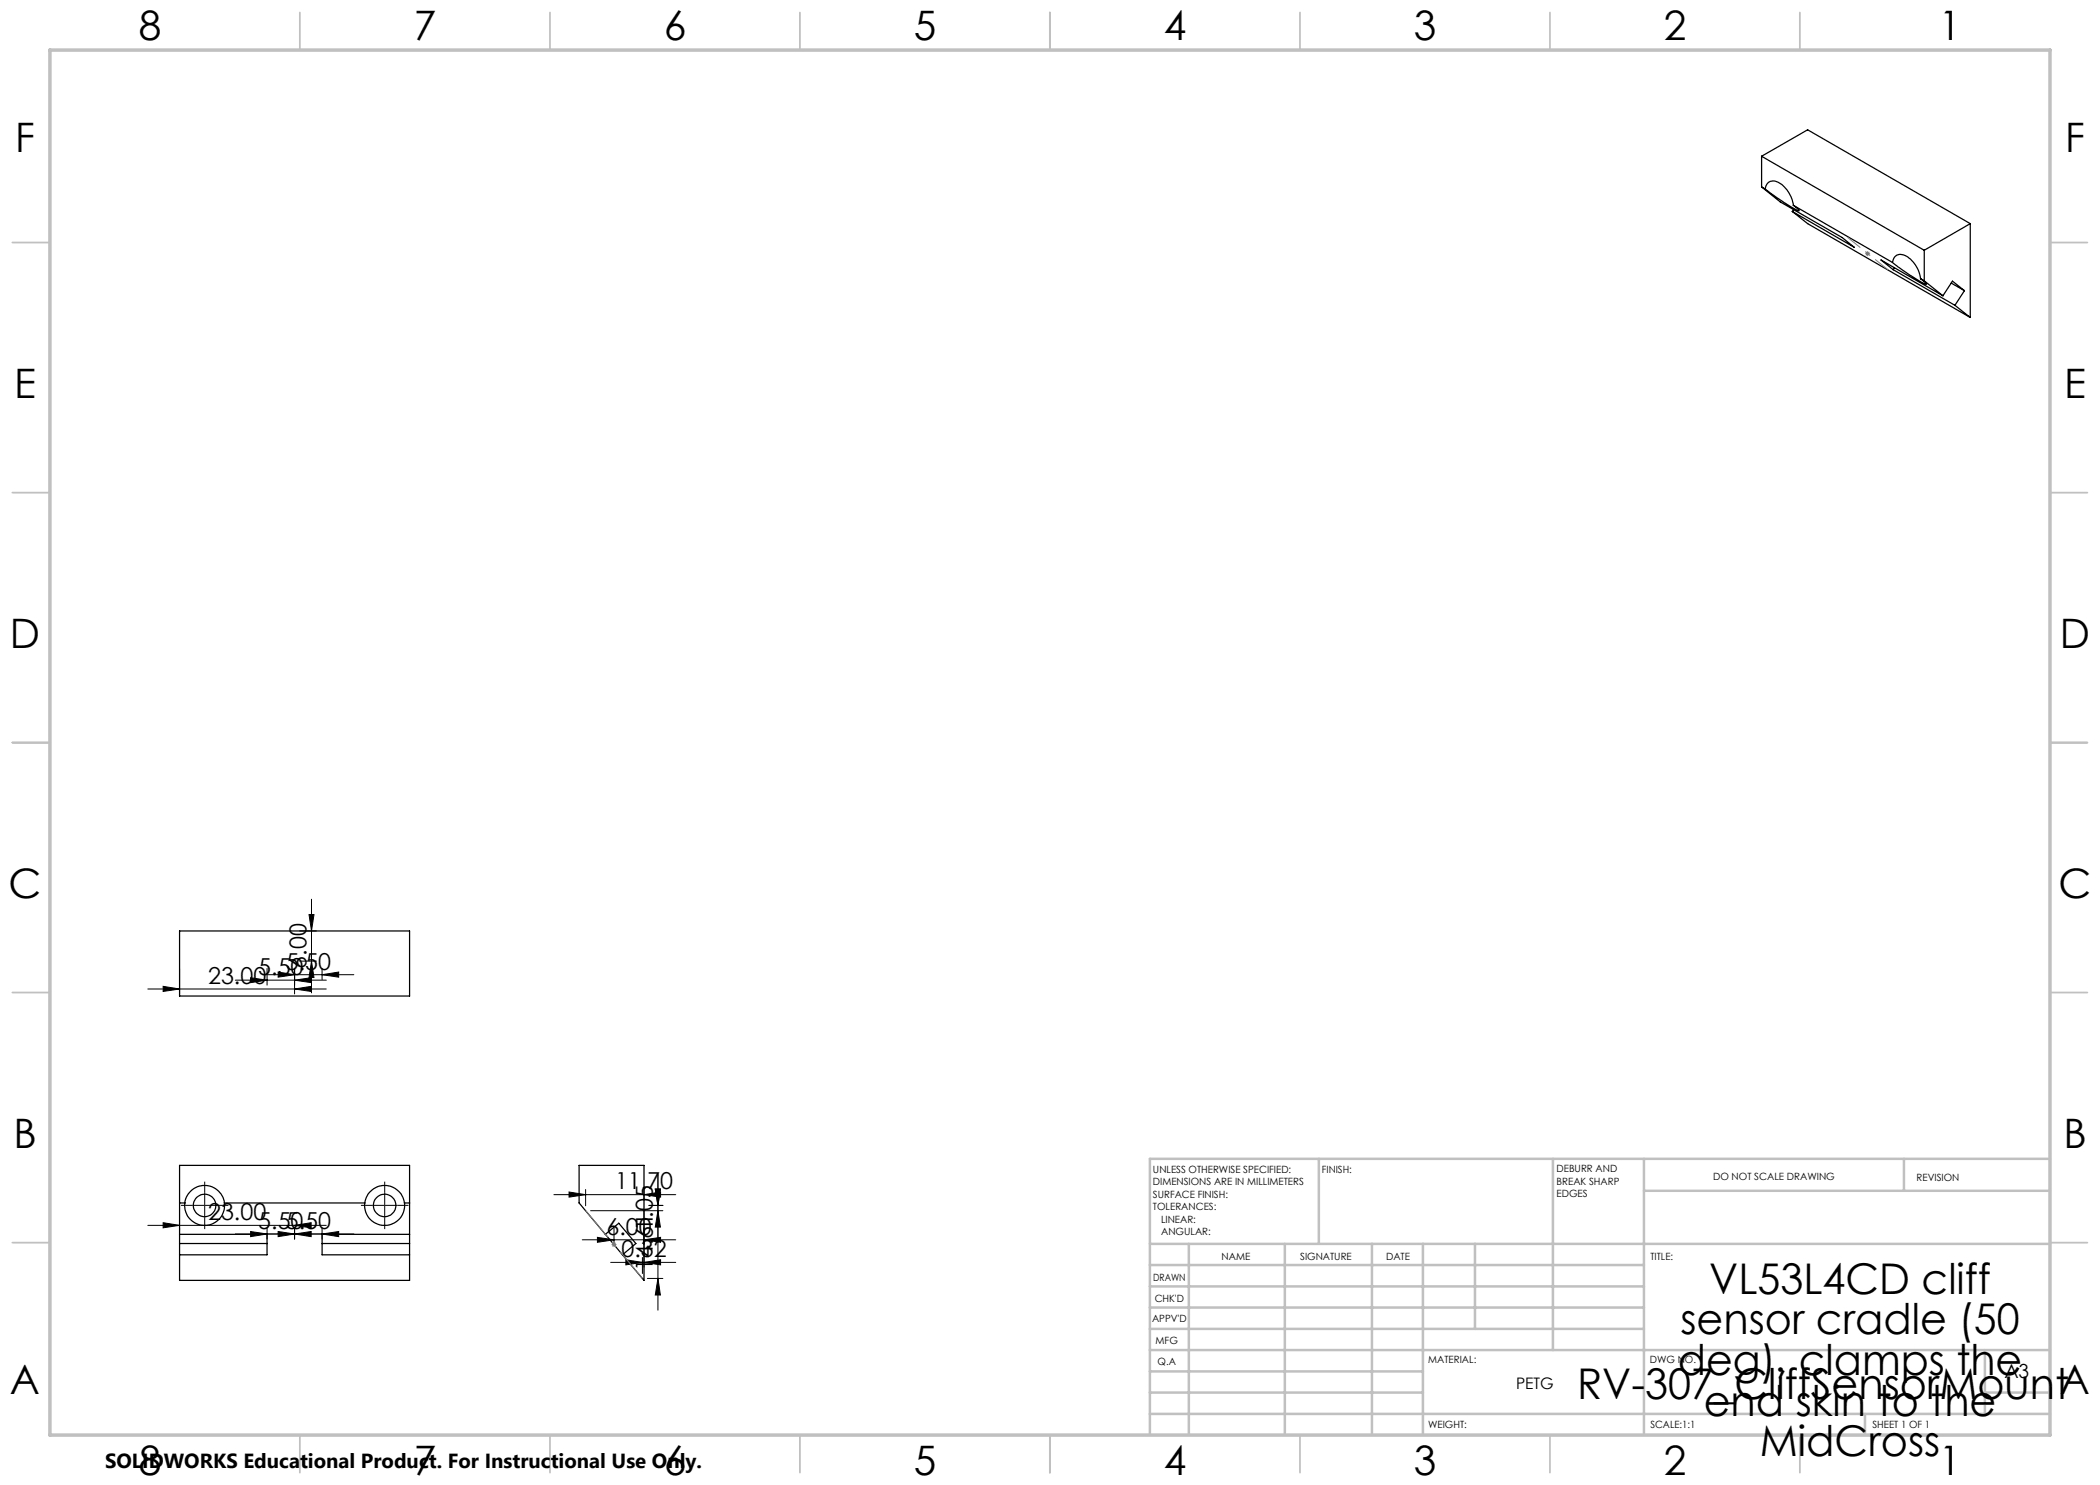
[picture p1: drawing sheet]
<svg xmlns="http://www.w3.org/2000/svg" width="420mm" height="297mm" viewBox="0 0 420 297" stroke-linecap="round" stroke-linejoin="round" font-family="sans-serif">
<g fill="none" stroke="#000" stroke-width=".25">
<path d="M352.3 37.4l.8 .4M352.3 31.3v6.1M352.3 31.3l32.5 18.8M352.3 31.3l9.2-5.3 32.6 18.7M352.3 37.4l3.8 3 12.3 7.1 2.4 2-12.3-7.2M353.1 37.8a1.66 1.66 0 0 1 .9-1.5 1.66 1.66 0 0 1 1.8 .3 6.4 6.4 0 0 1 2.9 4.5M353.1 37.8l3.7 2.7 2.5 1.5 .5 .2-1.1-1.1M358.5 42.3l3 2.4 32.6 18.8M358.7 41.1l19.8 11.4M358.7 41.9l-.2 .4M378.5 52.5a1.69 1.69 0 0 1 1-1.5 1.69 1.69 0 0 1 1.8 .3 6.2 6.2 0 0 1 2.8 4.4M378.5 52.5l3.8 2.7a8.3 8.3 0 0 0 3 1.6l-1.2-1.1"/>
<path d="M378.6 53.9l-2.4-1.9 12.4 7.2M378.6 53.9l12.4 7.2M378.9 53.5l-.3 .4M384.1 55.7l.7 .5M384.8 50.1v6.1M384.8 56.2l3.8 3M390.2 56.6l2.7 1.5M392.9 58.1l-2.4-1.9-1.9 3M392.9 58.1l-1.9 3M394.1 44.7l-9.3 5.4M394.1 44.7v18.8M391 61.1l3.1 2.4"/>
<path d="M35.9 186.2h46v13h-46zM35.9 233.1h46v23h-46zM35.9 240.6h1.1M35.9 246.9h17.5v4.1h-17.5M35.9 248.7h17.5M37 240.6a4 4 0 0 0 3.9 4.5 4 4 0 0 0 4-4.5M37 240.6a4 4 0 0 1 3.9-3.5 4 4 0 0 1 4 3.5M44.9 240.6h28.1M64.4 248.7h17.5M73 240.6a4 4 0 0 0 3.9 4.5 4 4 0 0 0 4-4.5M73 240.6a4 4 0 0 1 3.9-3.5 4 4 0 0 1 4 3.5M80.9 240.6h1"/>
<path d="M81.9 246.9h-17.5v4.1h17.5M121.1 246.9l-5.3-6.3v-7.5h13v23l-4.3-5.1M121.1 246.9l2.7-2.3 3.4 4.1-2.7 2.3M121.1 246.9l3.4 4.1"/>
<circle cx="40.9" cy="241.1" r="2.24"/>
<circle cx="76.9" cy="241.1" r="2.24"/>
</g>
<g fill="none" stroke="#000" stroke-width=".2">
<path d="M62.3 179.8v18.8M29.6 197.8h35.7M32.6 197.3l3.3 .5-3.3 .5zM35.9 193.7v5.1M47.1 196h18.2M50.1 195.5l3.3 .5-3.3 .5zM52.6 194.9h18.2M53.4 193.7v3.3M55.6 194.4l3.3 .5-3.3 .5zM58.9 197.8l3.3-.5v1zM58.9 196l3.3-.5v1zM58.9 193.7v5.1"/>
<path d="M59.9 192.2h3.4M59.9 186.2h3.4M61.8 182.9h1l-.5 3.3zM62.3 192.2l.5 3.3h-1zM64.4 194.9l3.3-.5v1zM64.4 193.7v2.2M110.8 238.9h24.3M113.8 238.4l3.3 .5-3.3 .5zM117.1 237.9v3.3M128.8 238.9l3.3-.5v1zM128.8 237.9v2.2M131.1 237.8h1l-.5 3.3z"/>
<path d="M131.6 234.7v27.3M29.6 245.1h35.7M32.6 244.5l3.3 .6-3.3 .5zM35.9 245.6v.5M47.1 246.8h23.7M50.1 246.3l3.3 .5-3.3 .5zM53.4 245.6v2.2M55.6 246.3l3.3 .5-3.3 .5zM58.9 245.1l3.3-.6v1.1zM58.9 246.8l3.3-.5v1zM58.9 245.6v2.2M64.4 246.8l3.3-.5v1z"/>
<path d="M64.4 245.6v2.2M116.5 248h18.6M118.1 242.1h14.5M119.5 247.5l3.3 .5-3.3 .5zM122.1 252.5h13M122.8 245.6v3.4M125.2 252l3.3 .5-3.3 .5zM128.5 251.5v3.2M128.8 248l3.3-.5v1zM128.8 252.5l3.3-.5v1zM128.8 242.1v11.4M129.5 255.7h3.1"/>
<path d="M129.8 241.1h2.8M131.6 255.7l.5 3.3h-1zM131.6 242.1l.5 3.3h-1z"/>
</g>
<g fill="none" stroke="#c0c0c0" stroke-width=".35">
<path d="M60 2.5v7.5M110 2.5v7.5M160 2.5v7.5M210 2.5v7.5M260 2.5v7.5M310 2.5v7.5M360 2.5v7.5M2.5 48.5h7.5M410 48.5h7.5M2.5 98.5h7.5M410 98.5h7.5M2.5 148.5h7.5"/>
<path d="M410 148.5h7.5M2.5 198.5h7.5M410 198.5h7.5M2.5 248.5h7.5M410 248.5h7.5M60 287v7.5M110 287v7.5M160 287v7.5M210 287v7.5M260 287v7.5M310 287v7.5M360 287v7.5"/>
</g>
<g fill="none" stroke="#c0c0c0" stroke-width=".5">
<path d="M263.8 231.8v17M310.6 231.8v38.2M328.8 231.8v55.2M328.8 238.2h81.2M380.8 231.8v6.4M410 231.8h-180v55.2M230 248.8h180M230 257.3h98.8M230 253h98.8M237.8 248.8v38.2M257 248.8v38.2M274.4 248.8v38.2"/>
<path d="M284.6 248.8v38.2M295 248.8v17M230 265.8h98.8M230 261.5h98.8M230 278.5h54.6M230 274.3h54.6M230 270h180M397 278.5h13M397 270v12.8M230 282.8h180M373 282.8v4.2"/>
</g>
<path d="M10 10h400v277h-400z" fill="none" stroke="#c0c0c0" stroke-width=".7"/>
<g fill="#000">
<path d="M32.6 197.3l3.3 .5-3.3 .5zM50.1 195.5l3.3 .5-3.3 .5zM58.9 197.8l3.3-.5v1zM55.6 194.4l3.3 .5-3.3 .5zM58.9 196l3.3-.5v1zM62.3 192.2l.5 3.3h-1zM61.8 182.9h1l-.5 3.3zM64.4 194.9l3.3-.5v1zM113.8 238.4l3.3 .5-3.3 .5zM128.8 238.9l3.3-.5v1zM32.6 244.5l3.3 .6-3.3 .5zM50.1 246.3l3.3 .5-3.3 .5z"/>
<path d="M58.9 245.1l3.3-.6v1.1zM55.6 246.3l3.3 .5-3.3 .5zM58.9 246.8l3.3-.5v1zM64.4 246.8l3.3-.5v1zM119.5 247.5l3.3 .5-3.3 .5zM125.2 252l3.3 .5-3.3 .5zM128.8 248l3.3-.5v1zM128.8 252.5l3.3-.5v1zM131.1 237.8h1l-.5 3.3zM131.6 255.7l.5 3.3h-1zM131.6 242.1l.5 3.3h-1z"/>
</g>
<g fill="none" stroke="#000" stroke-width=".2" stroke-dasharray="15.2 1.3 1.3 1.3" stroke-linecap="butt">
<path d="M40.9 238.6v-2.3M76.9 238.6v-2.3M38.4 241.1h-2.2M40.9 241.1v-2.5M40.9 241.1h-2.5M40.9 241.1v2.5M40.9 241.1h2.5M40.9 243.6v2.2M43.4 241.1h2.3M74.4 241.1h-2.2M76.9 241.1v-2.5M76.9 241.1h-2.5"/>
<path d="M76.9 241.1v2.5M76.9 241.1h2.5M76.9 243.6v2.2M79.4 241.1h2.3"/>
</g>
<path d="M373 50.7h1M373.2 50.4l.7 .7M373.5 50.2v1M373.9 50.4l-.7 .7M122.3 248.9h1M122.4 248.6l.8 .7M122.8 248.4v1M123.2 248.6l-.8 .7" fill="none" stroke="#808080" stroke-width=".2"/>
<path d="M128.5 255.7l-11.4-13.6" fill="none" stroke="#808080" stroke-width=".2" stroke-dasharray="15.2 1.3 1.3 1.3" stroke-dashoffset="8.3" stroke-linecap="butt"/>
<path d="M377.6 53.9l-8.1-6.4" fill="none" stroke="#808080" stroke-width=".2" stroke-dasharray="15.2 1.3 1.3 1.3" stroke-dashoffset="12" stroke-linecap="butt"/>
<g font-size="8.5">
<text x="341.9" y="258.8">VL53L4CD cliff</text>
<text x="336.1" y="266.9">sensor cradle (50</text>
<text x="335.6" y="275">deg), clamps the</text>
<text x="315.4" y="279.7">RV-307_CliffSensorMountA</text>
<text x="340.7" y="283.1">end skin to the</text>
<text x="352" y="291.2">MidCross</text>
</g>
<g font-size="8.1">
<text x="27.7" y="8">8</text>
<text x="82.7" y="8">7</text>
<text x="132.7" y="8">6</text>
<text x="182.7" y="8">5</text>
<text x="232.7" y="8">4</text>
<text x="282.7" y="8">3</text>
<text x="332.7" y="8">2</text>
<text x="387.7" y="8">1</text>
<text x="3" y="30.4">F</text>
<text x="413" y="30.4">F</text>
<text x="2.8" y="79.6">E</text>
<text x="412.8" y="79.6">E</text>
<text x="2" y="129.6">D</text>
<text x="412" y="129.6">D</text>
<text x="1.7" y="179.6">C</text>
<text x="411.7" y="179.6">C</text>
<text x="2.7" y="229.6">B</text>
<text x="412.7" y="229.6">B</text>
<text x="2" y="278.9">A</text>
<text x="27.7" y="295">8</text>
<text x="82.7" y="295">7</text>
<text x="132.7" y="295">6</text>
<text x="182.7" y="295">5</text>
<text x="232.7" y="295">4</text>
<text x="282.7" y="295">3</text>
<text x="332.7" y="295">2</text>
<text x="387.7" y="295">1</text>
</g>
<g font-size="4.7">
<text x="41.6" y="196.8">23.00</text>
<text x="51.7" y="195">5.50</text>
<text x="57.2" y="193.9">5.50</text>
<text x="61.3" y="193.7" transform="rotate(-90 61.3 193.7)">6.00</text>
<text x="123" y="237.9">11.70</text>
<text x="41.6" y="244">23.00</text>
<text x="51.7" y="245.8">5.50</text>
<text x="57.2" y="245.8">5.50</text>
<text x="121.3" y="246.9">6.00</text>
<text x="124.3" y="251.4">0.32</text>
<text x="130.6" y="246.1" transform="rotate(-90 130.6 246.1)">1.05</text>
<text x="130.6" y="254.2" transform="rotate(-90 130.6 254.2)">14.61</text>
</g>
<text font-size="4.1" x="21" y="293.7">SOLIDWORKS Educational Product. For Instructional Use Only.</text>
<text font-size="3.9" x="400.9" y="275.5">A3</text>
<text font-size="3.2" x="303.2" y="277.9">PETG</text>
<g font-size="2">
<text x="230.6" y="234.6">UNLESS OTHERWISE SPECIFIED:</text>
<text x="230.6" y="237.1">DIMENSIONS ARE IN MILLIMETERS</text>
<text x="230.6" y="239.6">SURFACE FINISH:</text>
<text x="264.4" y="234.6">FINISH:</text>
<text x="311.3" y="234.5">DEBURR AND</text>
<text x="311.3" y="237">BREAK SHARP</text>
<text x="311.3" y="239.5">EDGES</text>
<text x="342.6" y="236">DO NOT SCALE DRAWING</text>
<text x="383.3" y="236.2">REVISION</text>
<text x="230.6" y="242.1">TOLERANCES:</text>
<text x="232.2" y="244.6">LINEAR:</text>
<text x="232.2" y="247.1">ANGULAR:</text>
<text x="244.3" y="252">NAME</text>
<text x="260" y="251.9">SIGNATURE</text>
<text x="277.2" y="251.9">DATE</text>
<text x="330.1" y="251.9">TITLE:</text>
<text x="230.6" y="256.1">DRAWN</text>
<text x="230.9" y="260.3">CHK'D</text>
<text x="230.4" y="264.4">APPV'D</text>
<text x="231.1" y="268.8">MFG</text>
<text x="231.5" y="273">Q.A</text>
<text x="285.6" y="272.5">MATERIAL:</text>
<text x="330" y="272.5">DWG NO.</text>
<text x="285.6" y="285.5">WEIGHT:</text>
<text x="330.1" y="285.6">SCALE:1:1</text>
<text x="374.5" y="285.6">SHEET 1 OF 1</text>
</g>
</svg>
